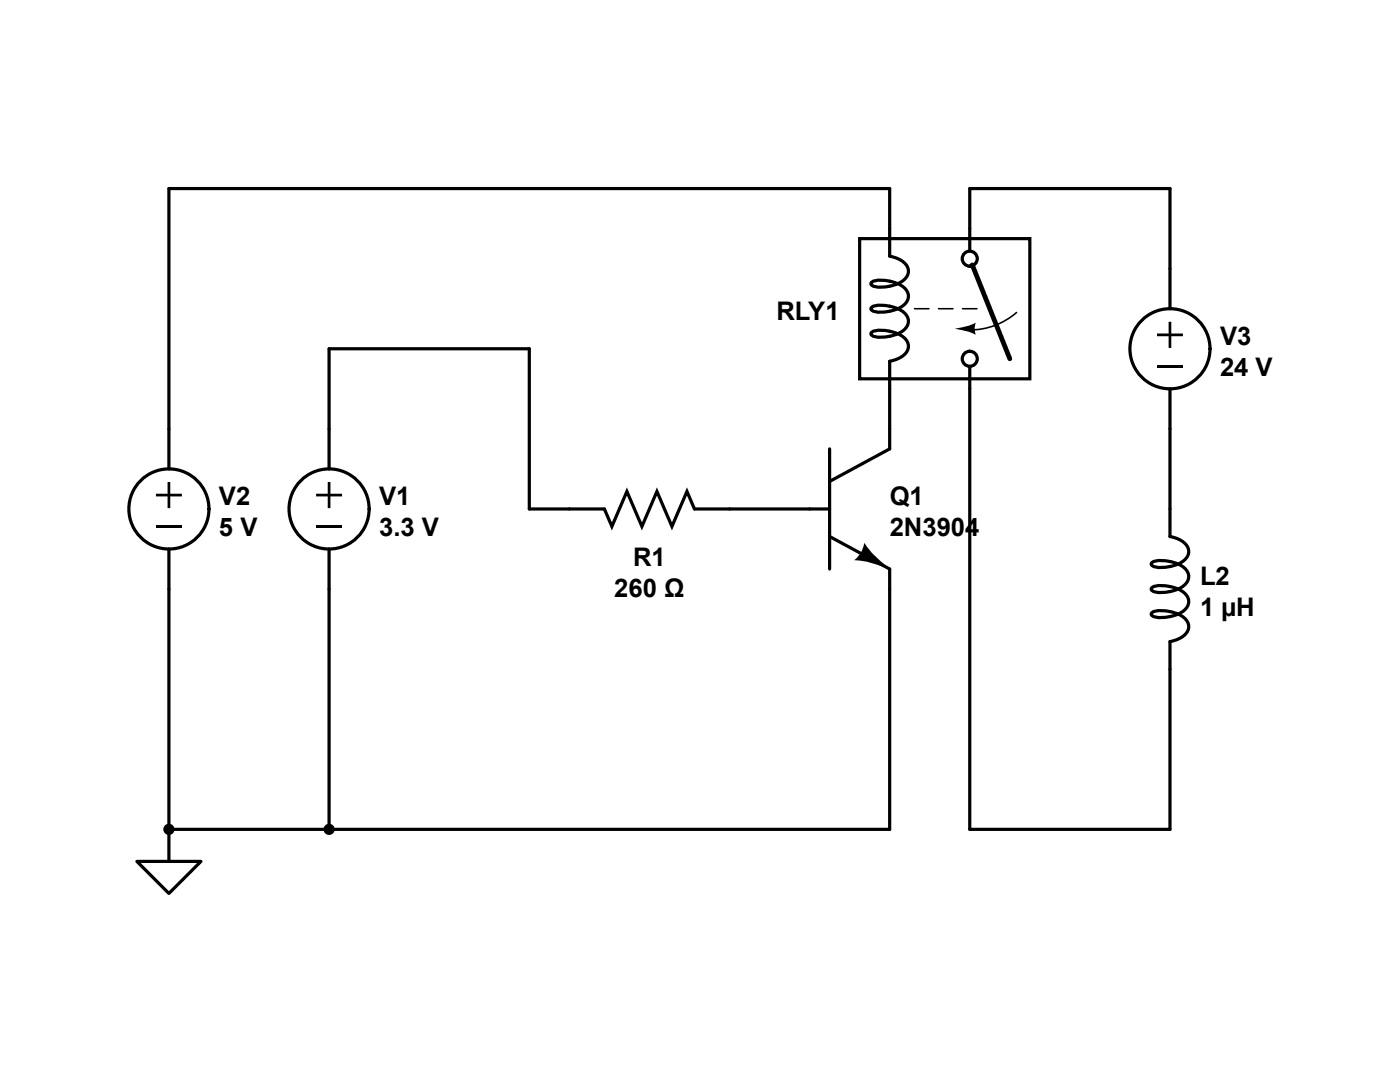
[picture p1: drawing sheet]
<svg xmlns="http://www.w3.org/2000/svg" width="279mm" height="216mm" viewBox="0 0 279 216" stroke-linecap="round" stroke-linejoin="round" font-family="sans-serif">
<g fill="none" stroke="#000" stroke-width=".64">
<path d="M65.7 85.6v8M65.7 109.5v8"/>
<circle cx="65.7" cy="101.6" r="8"/>
</g>
<path d="M65.4 96.2h.5v2.3h2.4v.6h-2.4v2.3h-.5v-2.3h-2.3v-.6h2.3zM63.1 104.9h5.2v.5h-5.2z" fill="#000"/>
<circle cx="33.7" cy="101.6" r="8" fill="#fff"/>
<g fill="none" stroke="#000" stroke-width=".64">
<path d="M177.6 45.6v-8h-143.9v56M177.6 77.6v12l-12 6.5M165.6 89.6v23.9M33.7 109.5v8M113.6 101.6h7l1.5 3.5 3-7 3 7 3-7 3 7 3-7 1.5 3.5h7M161.6 101.6h4M165.6 107.1l12 6.4v4"/>
<circle cx="33.7" cy="101.6" r="8"/>
</g>
<path d="M33.4 96.2h.6v2.3h2.3v.6h-2.3v2.3h-.6v-2.3h-2.3v-.6h2.3zM31.2 104.9h5.1v.5h-5.1zM172.5 108.3a20.4 20.4 0 0 0 5.1 5.2 22.4 22.4 0 0 0-7.1-1.7l1.2-1.3 .5-1z" fill="#000"/>
<path d="M171.6 47.6h33.9v28h-33.9z" fill="#fff"/>
<g fill="none" stroke="#000" stroke-width=".64">
<path d="M171.6 47.6h33.9v28h-33.9zM177.6 45.6v5.5a4.7 4.7 0 0 1 3.6 2.4 2.4 2.4 0 0 1-1.6 2.9 7.3 7.3 0 0 1-5.5 .6l-.3-.3v-.2a2.68 2.68 0 0 1 2.5-.6 6.5 6.5 0 0 1 4.6 2 2.33 2.33 0 0 1-1.3 3.5 7.3 7.3 0 0 1-5.5 .6l-.3-.3v-.2a2.68 2.68 0 0 1 2.5-.6 6.5 6.5 0 0 1 4.6 2 2.33 2.33 0 0 1-1.3 3.5 7.3 7.3 0 0 1-5.5 .6l-.3-.3v-.2a2.68 2.68 0 0 1 2.5-.6 6.5 6.5 0 0 1 4.6 2 2.33 2.33 0 0 1-1.3 3.5l-2 .7v5.5M193.5 45.6v4.5M193.5 73.1v4.5M65.7 85.6v-16h39.9v32h8M33.7 117.5v54.4M65.7 117.5v48M145.6 101.6h16M177.6 117.5v48h-143.9"/>
<circle cx="193.5" cy="51.6" r="1.5"/>
<circle cx="193.5" cy="71.6" r="1.5"/>
</g>
<path d="M194 52.9l7.5 18.7" fill="none" stroke="#000" stroke-width=".96"/>
<path d="M182.5 61.6h2.9M187.3 61.6h2.9M192.1 61.6h2.9M202.9 62.4a14.2 14.2 0 0 1-9.4 3.4" fill="none" stroke="#000" stroke-width=".32"/>
<path d="M190.5 65.6l2.7-.6 1.5-.6-.2 1 .2 1.4-1.5-.7z" fill="#000"/>
<path d="M27.3 171.9h12.8l-6.4 6.4z" fill="#fff"/>
<path d="M27.3 171.9h12.8l-6.4 6.4z" fill="none" stroke="#000" stroke-width=".64"/>
<circle cx="233.5" cy="69.6" r="8" fill="#fff"/>
<g fill="none" stroke="#000" stroke-width=".64">
<path d="M193.5 45.6v-8h40v24M193.5 77.6v87.9h40v-37.5a4.7 4.7 0 0 0 3.6-2.3 2.4 2.4 0 0 0-1.5-2.9 7.3 7.3 0 0 0-5.6-.7l-.2 .3v.3a2.68 2.68 0 0 0 2.5 .5 6.5 6.5 0 0 0 4.5-1.9 2.33 2.33 0 0 0-1.2-3.5 7.3 7.3 0 0 0-5.6-.6l-.2 .2v.3a2.68 2.68 0 0 0 2.5 .5 6.5 6.5 0 0 0 4.5-1.9 2.33 2.33 0 0 0-1.2-3.5 7.3 7.3 0 0 0-5.6-.6l-.2 .2v.3a2.68 2.68 0 0 0 2.5 .5 6.5 6.5 0 0 0 4.5-1.9 2.33 2.33 0 0 0-1.2-3.5l-2.1-.7v-29.5"/>
<circle cx="233.5" cy="69.6" r="8"/>
</g>
<g fill="#000">
<path d="M230.9 72.9h5.2v.6h-5.2zM233.2 64.2h.6v2.4h2.3v.5h-2.3v2.3h-.6v-2.3h-2.3v-.5h2.3z"/>
<circle cx="33.7" cy="165.5" r=".96"/>
<circle cx="65.7" cy="165.5" r=".96"/>
</g>
<g fill="none" stroke="#000" stroke-width=".32">
<circle cx="33.7" cy="165.5" r=".96"/>
<circle cx="65.7" cy="165.5" r=".96"/>
</g>
<g font-size="5.1">
<text x="154.9" y="63.9">RLY1</text>
<text x="243.5" y="68.8">V3</text>
<text x="243.5" y="75">24 V</text>
<text x="43.7" y="100.8">V2</text>
<text x="75.7" y="100.8">V1</text>
<text x="177.6" y="100.8">Q1</text>
<text x="43.7" y="106.9">5 V</text>
<text x="75.7" y="106.9">3.3 V</text>
<text x="177.6" y="106.9">2N3904</text>
<text x="126.3" y="112.9">R1</text>
<text x="122.6" y="119.1">260 Ω</text>
<text x="239.5" y="116.8">L2</text>
<text x="239.5" y="122.9">1 µH</text>
</g>
</svg>
